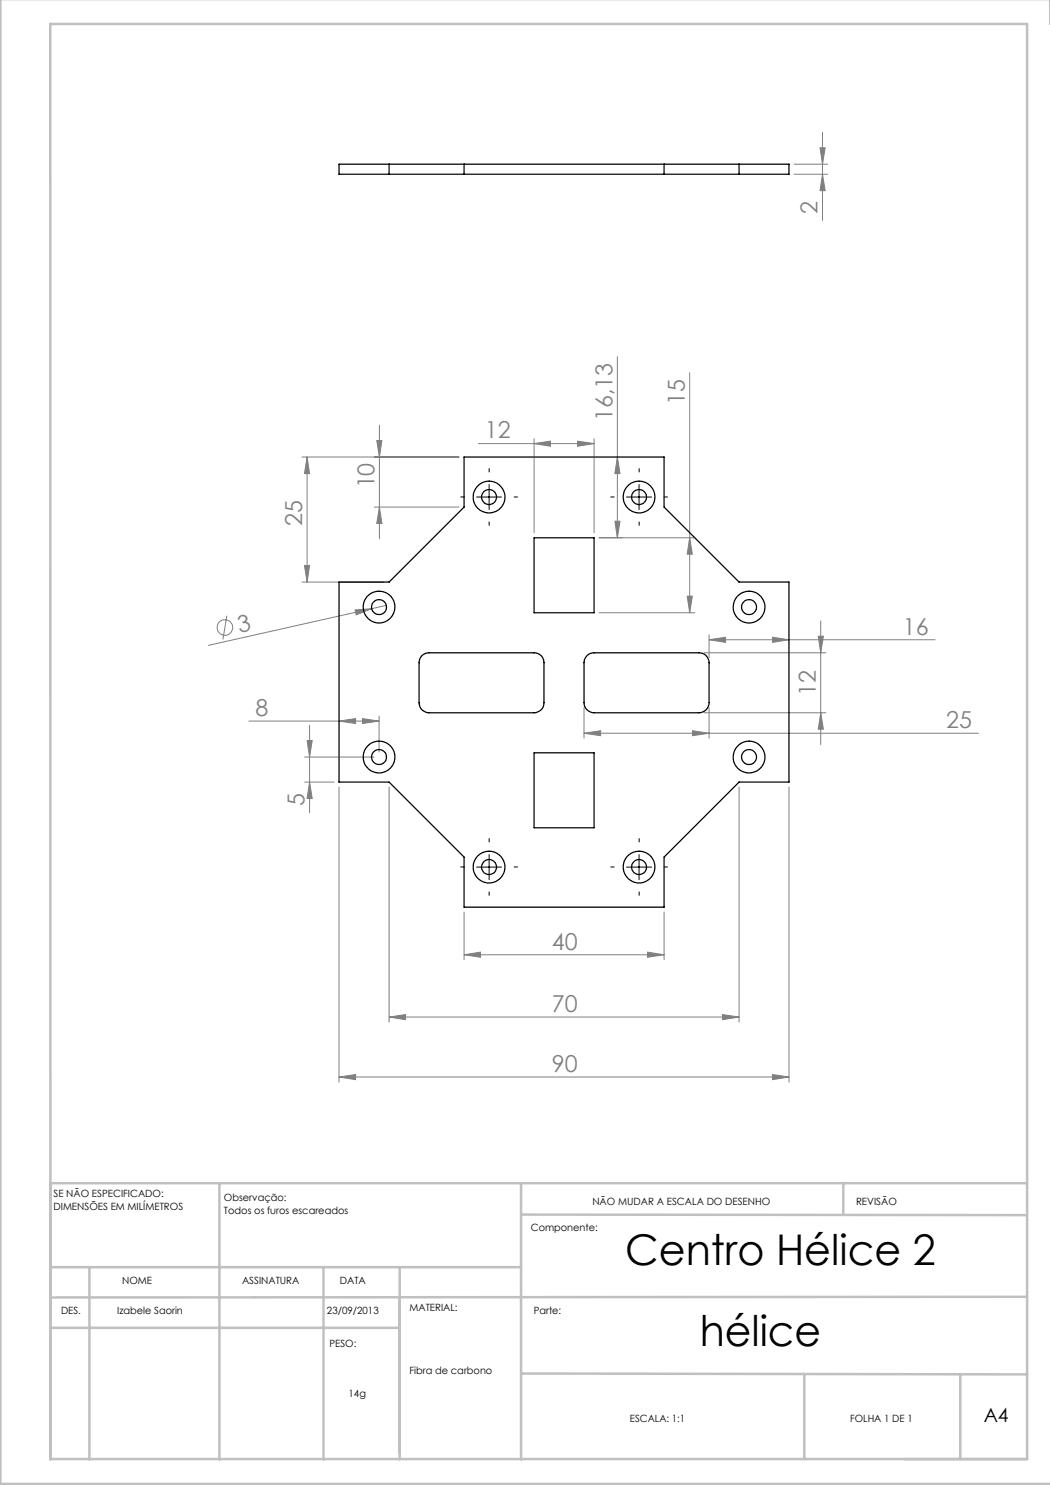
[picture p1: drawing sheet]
<svg xmlns="http://www.w3.org/2000/svg" width="210mm" height="297mm" viewBox="0 0 210 297" stroke-linecap="round" stroke-linejoin="round" font-family="sans-serif">
<g fill="none" stroke="#808080" stroke-width=".2">
<path d="M158.8 32.8h6.7M158.8 34.9h6.7M164 29.6h1l-.5 3.2zM164.5 34.9l.5 3.2h-1zM164.5 26.5v17.6M123.5 71.3v36.3M137.9 74.5v48.1M60.4 91.4h31.4M61.4 91.4l.5 3.3h-1zM61.4 91.4v25M75.4 88.1h1l-.5 3.3zM75.9 85.1v22.7"/>
<path d="M95.7 88.7h23.1M106.8 88.7l3.3-.5v1zM106.8 87.7v18.8M115.5 88.2l3.3 .5-3.3 .5zM118.8 87.7v18.8M123.5 91.4l.5 3.3h-1zM60.4 116.4h16.4M60.9 113.1h1l-.5 3.3zM74.9 101.4h16.9M75.9 101.4l.5 3.3h-1zM119.8 107.6h19.2M123 104.2h1l-.5 3.4z"/>
<path d="M137.4 119.2h1.1l-.6 3.4zM137.9 107.6l.6 3.2h-1.1zM45.4 123.2l-.8 4.7M71 122l3.3-.3-3.1 1.3zM74.3 121.7l-32.6 7.4M77.3 121.1l-3 .6M119.8 122.6h19.2M140.8 130.6h24.4M141.8 127.9l3.3-.4v1zM141.8 127v4.5M141.8 127.9h45.2M154.5 127.5l3.3 .4-3.3 .6z"/>
<path d="M163.7 127.2h1l-.6 3.4zM164.1 124.2v24.7M49.8 144.2h26M60.9 151.4h13.9M60.9 156.4h5.9M61.4 148.1h1l-.5 3.3zM61.9 156.4l.5 3.3h-1zM61.9 145.1v17.5M67.8 144.2l3.3-.5v1zM67.8 157.4v59M72.5 143.7l3.3 .5-3.3 .5zM75.8 143.2v7.2"/>
<path d="M77.8 157.4v47M116.8 146.6l3.3-.4v.9zM116.8 141.5v6.1M116.8 146.6h78.9M138.5 146.2l3.3 .4-3.3 .5zM140.8 142.6h24.4M141.8 141.5v6.1M147.8 157.4v47M157.8 157.4v59M164.1 142.6l.6 3.2h-1zM92.8 191l3.3-.6v1zM92.8 182.4v9.5"/>
<path d="M92.8 191h40M129.5 190.4l3.3 .6-3.3 .4zM132.8 182.4v9.5M67.8 215.4l3.3-.5v1zM67.8 215.4h90M77.8 203.4l3.3-.5v1zM77.8 203.4h70M144.5 202.9l3.3 .5-3.3 .5zM154.5 214.9l3.3 .5-3.3 .5z"/>
<circle cx="45" cy="125.5" r="1.56"/>
</g>
<g fill="none" stroke="#000" stroke-width=".2" stroke-dasharray="15.2 1.3 1.3 1.3">
<path d="M92.8 99.4h-.7M97.8 94.4v-.7M102.8 99.4h.7M122.8 99.4h-.7M127.8 94.4v-.7M132.8 99.4h.7M97.8 104.4v.7M127.8 104.4v.7M92.8 173.4h-.7M97.8 168.4v-.7M97.8 178.4v.7M102.8 173.4h.7"/>
<path d="M122.8 173.4h-.7M127.8 168.4v-.7M127.8 178.4v.7M132.8 173.4h.7"/>
</g>
<path d="M95.3 99.4h5M97.8 96.9v5M125.3 99.4h5M127.8 96.9v5M95.3 173.4h5M97.8 170.9v5M125.3 173.4h5M127.8 170.9v5" fill="none" stroke="#000" stroke-width=".2"/>
<g fill="none" stroke="#c0c0c0" stroke-width=".5">
<path d="M.1 -.1v296.9h210M210 0v4.8M10.1 4.8h195.3v287h-195.3zM43.9 236.6v55.3M104.2 236.6v55.3M168.7 236.6v6.3M205.4 236.6h-195.3v55.3M10.1 253.4h94.1M17.9 253.6v38.3M64.7 253.6v38.3M79.9 253.4v38.5M104.2 242.9l101.2 .1"/>
<path d="M205.4 259.4l-195.3 .1M10.1 265.6h69.8M104.2 274.7l101.2 .2M160.9 274.8v17M192.1 274.8v17"/>
</g>
<g fill="#808080">
<path d="M71 122l3.3-.3-3.1 1.3z"/>
<path d="M129.5 190.4l3.3 .6-3.3 .4zM92.8 191l3.3-.6v1zM115.5 88.2l3.3 .5-3.3 .5zM106.8 88.7l3.3-.5v1z"/>
<path d="M77.8 203.4l3.3-.5v1zM144.5 202.9l3.3 .5-3.3 .5zM116.8 146.6l3.3-.4v.9zM138.5 146.2l3.3 .4-3.3 .5z"/>
<path d="M67.8 215.4l3.3-.5v1zM154.5 214.9l3.3 .5-3.3 .5zM141.8 127.9l3.3-.4v1zM154.5 127.5l3.3 .4-3.3 .6z"/>
<path d="M123 104.2h1l-.5 3.4zM123.5 91.4l.5 3.3h-1z"/>
<path d="M164 29.6h1l-.5 3.2zM164.5 34.9l.5 3.2h-1zM61.4 91.4l.5 3.3h-1zM60.9 113.1h1l-.5 3.3zM75.4 88.1h1l-.5 3.3zM75.9 101.4l.5 3.3h-1zM163.7 127.2h1l-.6 3.4zM164.1 142.6l.6 3.2h-1zM137.9 107.6l.6 3.2h-1.1zM137.4 119.2h1.1l-.6 3.4zM61.4 148.1h1l-.5 3.3zM61.9 156.4l.5 3.3h-1z"/>
<path d="M67.8 144.2l3.3-.5v1zM72.5 143.7l3.3 .5-3.3 .5z"/>
</g>
<g fill="none" stroke="#000" stroke-width=".25">
<path d="M67.8 32.8h90v2.1h-90zM77.8 32.8v2.1M92.8 32.8v2.1M132.8 32.8v2.1M147.8 32.8v2.1M92.8 91.4h40v10l15 15h10v40h-10l-15 15v10h-40v-10l-15-15h-10v-40h10l15-15zM106.8 107.6h12v15h-12zM84.4 131.1l.7-.4 .7-.1h21a1.93 1.93 0 0 1 2 1.9v8a1.99 1.99 0 0 1-2 2.1h-21a1.99 1.99 0 0 1-2-2.1v-8l.2-.7zM117.4 131.1a1.91 1.91 0 0 1 1.4-.5h21a1.99 1.99 0 0 1 2 1.9v8a2.05 2.05 0 0 1-2 2.1h-21a2.05 2.05 0 0 1-2-2.1v-8a1.92 1.92 0 0 1 .6-1.4zM106.8 150.6h12v15h-12z"/>
<circle cx="97.8" cy="99.4" r="3.2"/>
<circle cx="97.8" cy="99.4" r="1.5"/>
<circle cx="127.8" cy="99.4" r="1.51"/>
<circle cx="127.8" cy="99.4" r="3.2"/>
<circle cx="75.8" cy="121.4" r="1.5"/>
<circle cx="75.8" cy="121.4" r="3.2"/>
<circle cx="149.8" cy="121.4" r="3.2"/>
<circle cx="149.8" cy="121.4" r="1.51"/>
<circle cx="75.8" cy="151.4" r="3.2"/>
<circle cx="75.8" cy="151.4" r="1.5"/>
<circle cx="149.8" cy="151.4" r="3.2"/>
<circle cx="149.8" cy="151.4" r="1.51"/>
<circle cx="97.8" cy="173.4" r="3.2"/>
<circle cx="97.8" cy="173.4" r="1.5"/>
<circle cx="127.8" cy="173.4" r="1.51"/>
<circle cx="127.8" cy="173.4" r="3.2"/>
</g>
<g font-size="8.5">
<text x="125" y="253.1">Centro Hélice 2</text>
<text x="139.9" y="269.3">hélice</text>
</g>
<g font-size="4.7" fill="#808080">
<text x="163.5" y="42.8" transform="rotate(-90 163.5 42.8)">2</text>
<text x="137" y="81" transform="rotate(-90 137 81)">15</text>
<text x="97" y="87.7">12</text>
<text x="122.5" y="84.2" transform="rotate(-90 122.5 84.2)">16,13</text>
<text x="74.9" y="97.7" transform="rotate(-90 74.9 97.7)">10</text>
<text x="60.4" y="105.2" transform="rotate(-90 60.4 105.2)">25</text>
<text x="47.9" y="126.6" transform="rotate(-13 47.9 126.6)">3</text>
<text x="180.6" y="126.9">16</text>
<text x="51.1" y="143.2">8</text>
<text x="163.2" y="139.3" transform="rotate(-90 163.2 139.3)">12</text>
<text x="189.2" y="145.6">25</text>
<text x="60.9" y="161.2" transform="rotate(-90 60.9 161.2)">5</text>
<text x="110.4" y="189.9">40</text>
<text x="110.4" y="202.4">70</text>
<text x="110.4" y="214.4">90</text>
</g>
<text font-size="3.9" x="196.8" y="284.5">A4</text>
<g font-size="2">
<text x="10.7" y="239.5">SE NÃO ESPECIFICADO:</text>
<text x="10.7" y="242">DIMENSÕES EM MILÍMETROS</text>
<text x="44.8" y="240.3">Observação:</text>
<text x="44.8" y="242.8">Todos os furos escareados</text>
<text x="118.5" y="240.9">NÃO MUDAR A ESCALA DO DESENHO</text>
<text x="171.2" y="240.9">REVISÃO</text>
<text x="106.2" y="246.2">Componente:</text>
<text x="24.4" y="256.9">NOME</text>
<text x="48.4" y="256.9">ASSINATURA</text>
<text x="68" y="256.9">DATA</text>
<text x="12.2" y="262.7">DES.</text>
<text x="23.4" y="262.7">Izabele Saorin</text>
<text x="65.4" y="262.7">23/09/2013</text>
<text x="81.9" y="262.3">MATERIAL:</text>
<text x="106.7" y="262.7">Parte:</text>
<text x="65.9" y="269.3">PESO:</text>
<text x="81.9" y="274.8">Fibra de carbono</text>
<text x="69.7" y="279.3">14g</text>
<text x="126" y="284.5">ESCALA: 1:1</text>
<text x="170" y="284.5">FOLHA 1 DE 1</text>
</g>
</svg>
